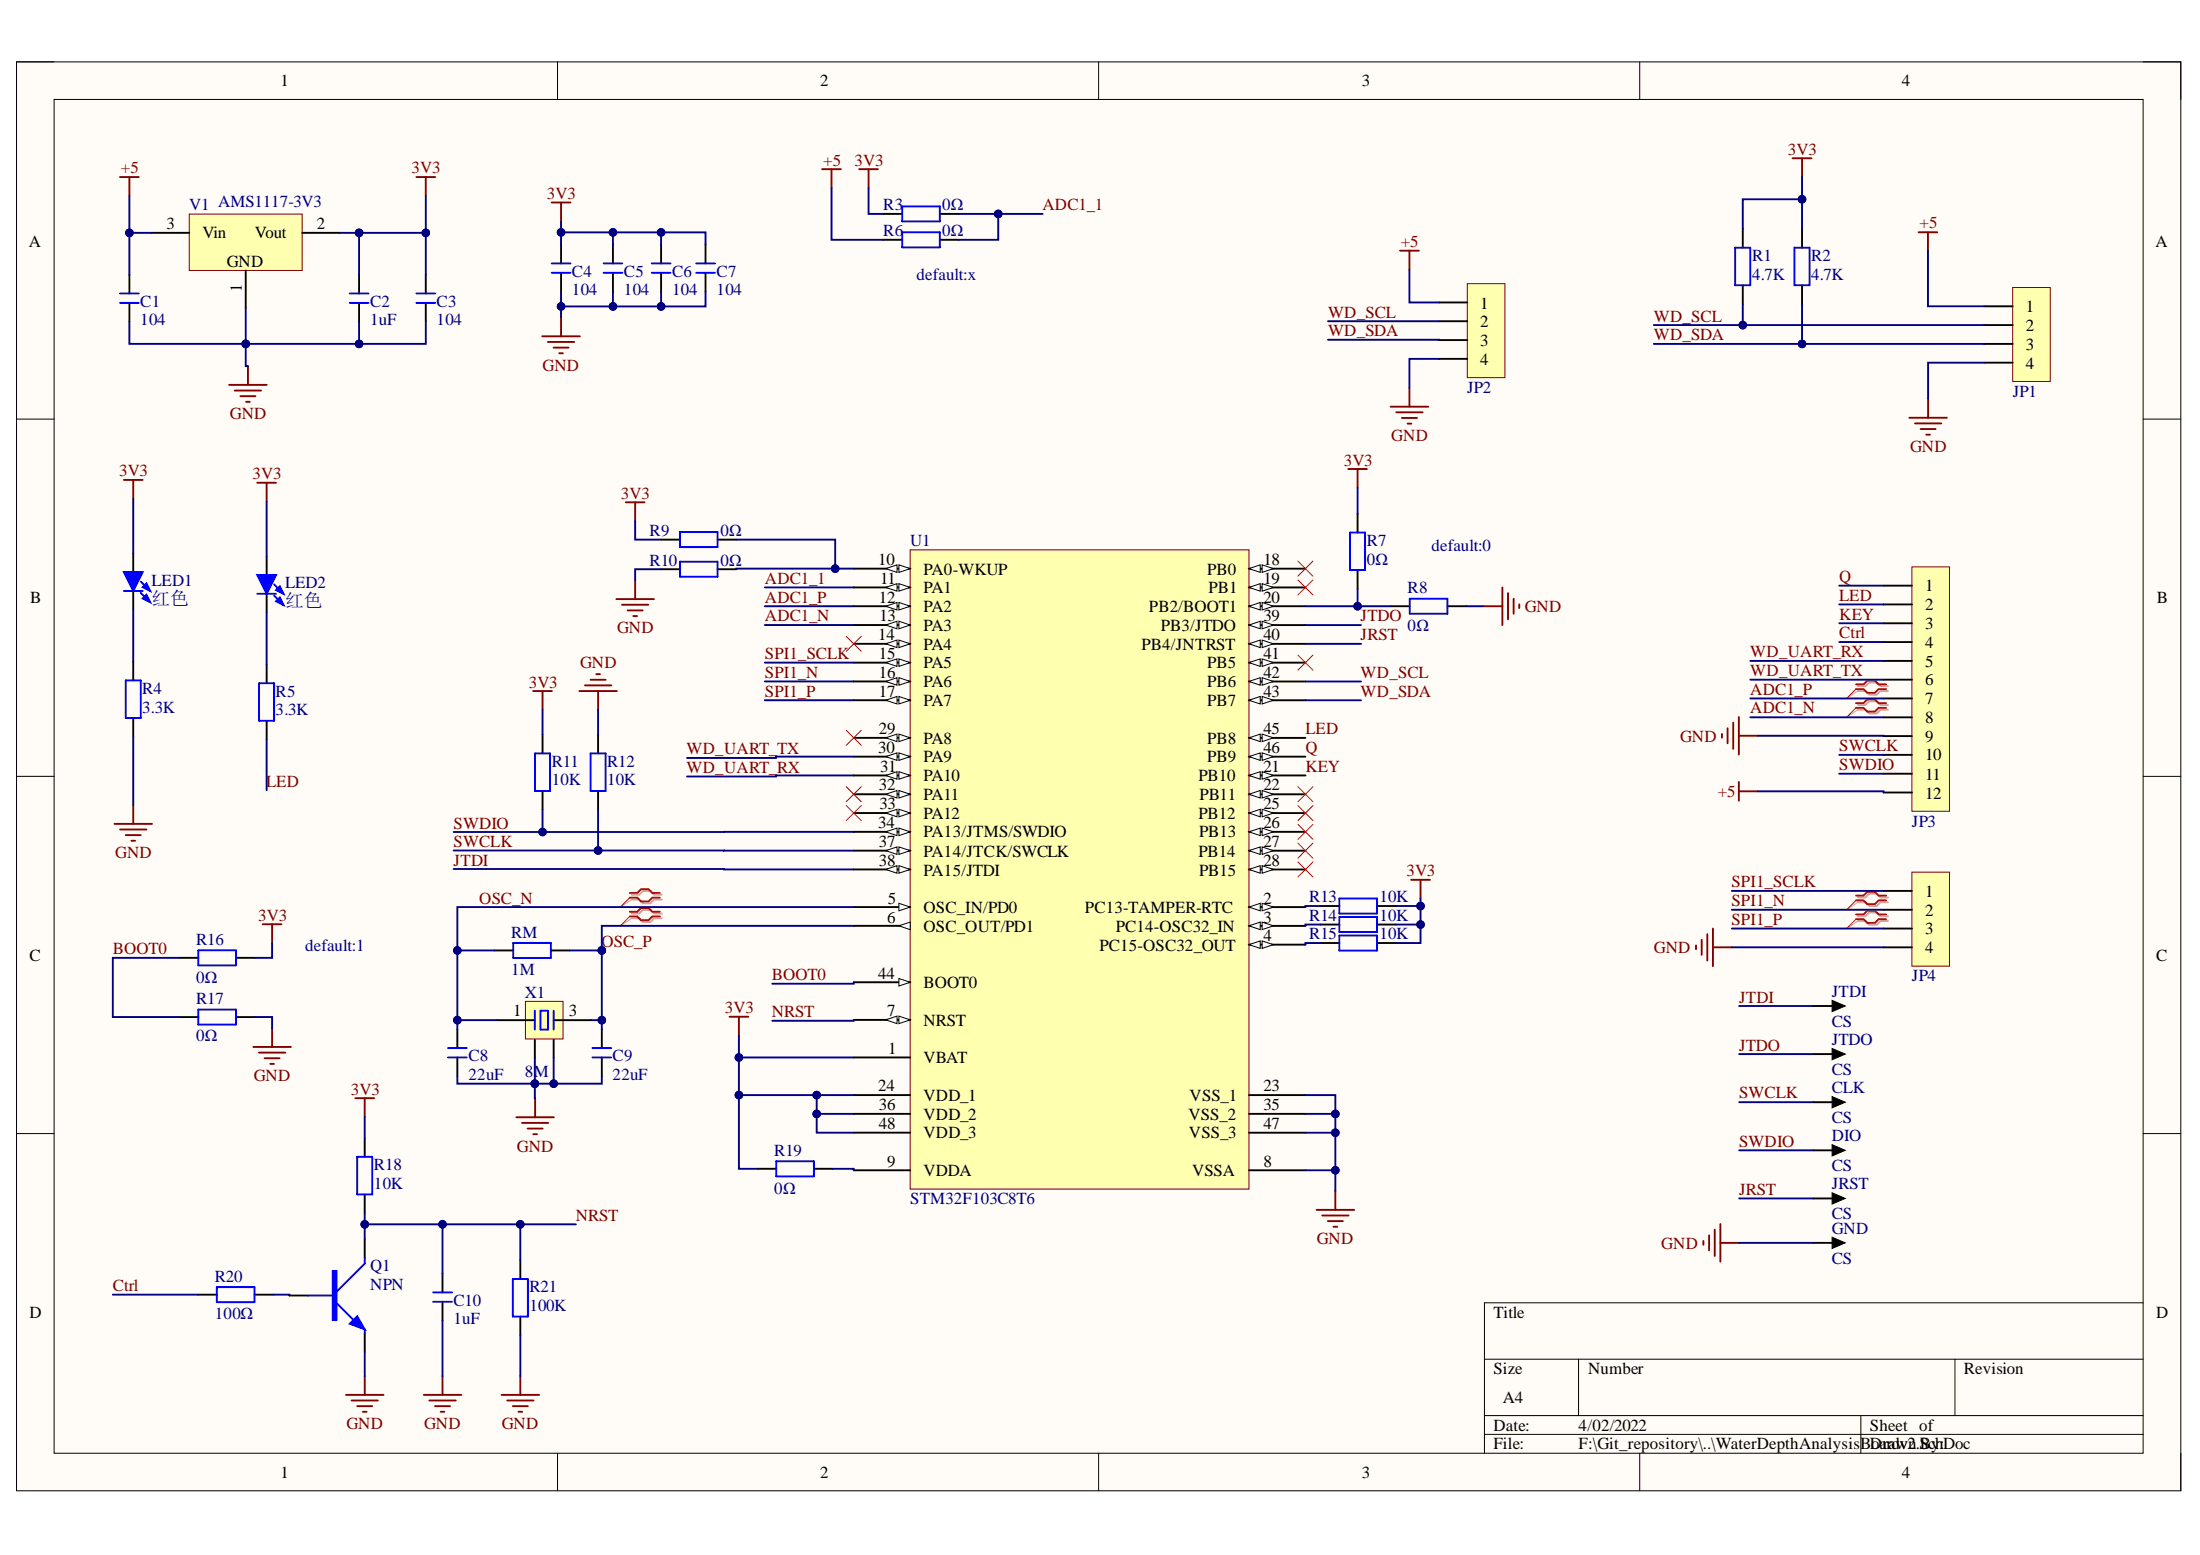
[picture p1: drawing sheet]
# Altium project WaterDepthAnalysisBoardv2.PrjPcb
1 sheet, 48 parts. Net scope: global (net labels, ports and power ports of the same name join across sheets).
Board file: WaterDepthAnalysisBoardv2.PcbDoc

## Sheet WaterDepthAnalysisBoardv2.SchDoc
size A4; SheetNumber: 1; SheetTotal: 1

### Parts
C1  104  [C 0603_L]
C2  1uF  [C 0603_L]
C3  104  [C 0603_L]
C4  104  [C 0603_L]
C5  104  [C 0603_L]
C6  104  [C 0603_L]
C7  104  [C 0603_L]
C8  22uF  [C 0603_L]
C9  22uF  [C 0603_L]
C10  1uF  [C 0603_L]
CLK  CS  [R100]
DIO  CS  [R100]
GND  CS  [R100]
JP1  HDR-1X4  [MX 1.25-LI-4P]  (value not drawn)
JP2  HDR-1X4  [MX 1.25-LS-4P]  (value not drawn)
JP3  HDR-1X12  [HDR2.54-LI-12P]  (value not drawn)
JP4  HDR-1X4  [HDR2.54-LI-4P]  (value not drawn)
JRST  CS  [R100]
JTDI  CS  [R100]
JTDO  CS  [R100]
LED1  红色  [LED 0603W]
LED2  红色  [LED 0603W]
Q1  NPN  [SOT-23]
R1  4.7K  [R 0603_L]
R2  4.7K  [R 0603_L]
R3  0Ω  [R 0603_L]
R4  3.3K  [R 0603_L]
R5  3.3K  [R 0603_L]
R6  0Ω  [R 0603_L]
R7  0Ω  [R 0603_L]
R8  0Ω  [R 0603_L]
R9  0Ω  [R 0603_L]
R10  0Ω  [R 0603_L]
R11  10K  [R 0603_L]
R12  10K  [R 0603_L]
R13  10K  [R 0603_L]
R14  10K  [R 0603_L]
R15  10K  [R 0603_L]
R16  0Ω  [R 0603_L]
R17  0Ω  [R 0603_L]
R18  10K  [R 0603_L]
R19  0Ω  [R 0603_L]
R20  100Ω  [R 0603_L]
R21  100K  [R 0603_L]
RM  1M  [R 0603_L]
U1  STM32F103C8T6  [LQFP48 7X7]
V1  AMS1117-3V3  [SOT89_N]
X1  8M  [OSC 5032-4P]

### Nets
3V3: C2.2 C3.2 C4.2 C5.2 C6.2 C7.2 LED1.1(A) LED2.1(A) R1.2 R2.2 R3.2 R7.1 R9.2 R11.1 R13.1 R14.1 R15.1 R16.1 R18.1 R19.2 U1.1(VBAT) U1.24(VDD_1) U1.36(VDD_2) U1.48(VDD_3) V1.2(Vout)
+5: C1.2 JP1.1 JP2.1 JP3.12 R6.2 V1.3(Vin)
GND: C1.1 C2.1 C3.1 C4.1 C5.1 C6.1 C7.1 C8.1 C9.1 C10.1 GND.1 JP1.4 JP2.4 JP3.9 JP4.4 Q1.E R4.1 R8.1 R10.2 R12.1 R17.1 R21.2 U1.8(VSSA) U1.23(VSS_1) U1.35(VSS_2) U1.47(VSS_3) V1.1(GND) X1.2 X1.4
ADC1_1: R3.1 R6.1 U1.11(PA1)
ADC1_N: JP3.8 U1.13(PA3)
ADC1_P: JP3.7 U1.12(PA2)
BOOT0: R16.2 R17.2 U1.44(BOOT0)
Ctrl: JP3.4 R20.2
JRST: JRST.1 U1.40(PB4/JNTRST)
JTDI: JTDI.1 U1.38(PA15/JTDI)
JTDO: JTDO.1 U1.39(PB3/JTDO)
KEY: JP3.3 U1.21(PB10)
LED: JP3.2 R5.1 U1.45(PB8)
NRST: C10.2 Q1.C R18.2 R21.1 U1.7(NRST)
OSC_N: C8.2 RM.2 U1.5(OSC_IN/PD0) X1.1
OSC_P: C9.2 RM.1 U1.6(OSC_OUT/PD1) X1.3
Q: JP3.1 U1.46(PB9)
SPI1_N: JP4.2 U1.16(PA6)
SPI1_P: JP4.3 U1.17(PA7)
SPI1_SCLK: JP4.1 U1.15(PA5)
SWCLK: CLK.1 JP3.10 R12.2 U1.37(PA14/JTCK/SWCLK)
SWDIO: DIO.1 JP3.11 R11.2 U1.34(PA13/JTMS/SWDIO)
WD_SCL: JP1.2 JP2.2 R1.1 U1.42(PB6)
WD_SDA: JP1.3 JP2.3 R2.1 U1.43(PB7)
WD_UART_RX: JP3.5 U1.31(PA10)
WD_UART_TX: JP3.6 U1.30(PA9)
NetLED1_2: LED1.2(K) R4.2
NetLED2_2: LED2.2(K) R5.2
NetQ1_B: Q1.B R20.1
NetR7_2: R7.2 R8.2 U1.20(PB2/BOOT1)
NetR9_1: R9.1 R10.1 U1.10(PA0-WKUP)
NetR13_2: R13.2 U1.2(PC13-TAMPER-RTC)
NetR14_2: R14.2 U1.3(PC14-OSC32_IN)
NetR15_2: R15.2 U1.4(PC15-OSC32_OUT)
NetR19_1: R19.1 U1.9(VDDA)

Not connected (* = marked no-connect by the designer): U1 14(PA4)* 18(PB0)* 19(PB1)* 22(PB11)* 25(PB12)* 26(PB13)* 27(PB14)* 28(PB15)* 29(PA8)* 32(PA11)* 33(PA12)* 41(PB5)*

### Layout directives
differential pair: ADC1_N, ADC1_P, OSC_N, OSC_P, SPI1_N, SPI1_P

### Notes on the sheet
- (near R6) default:x
- default:0
- default:1
